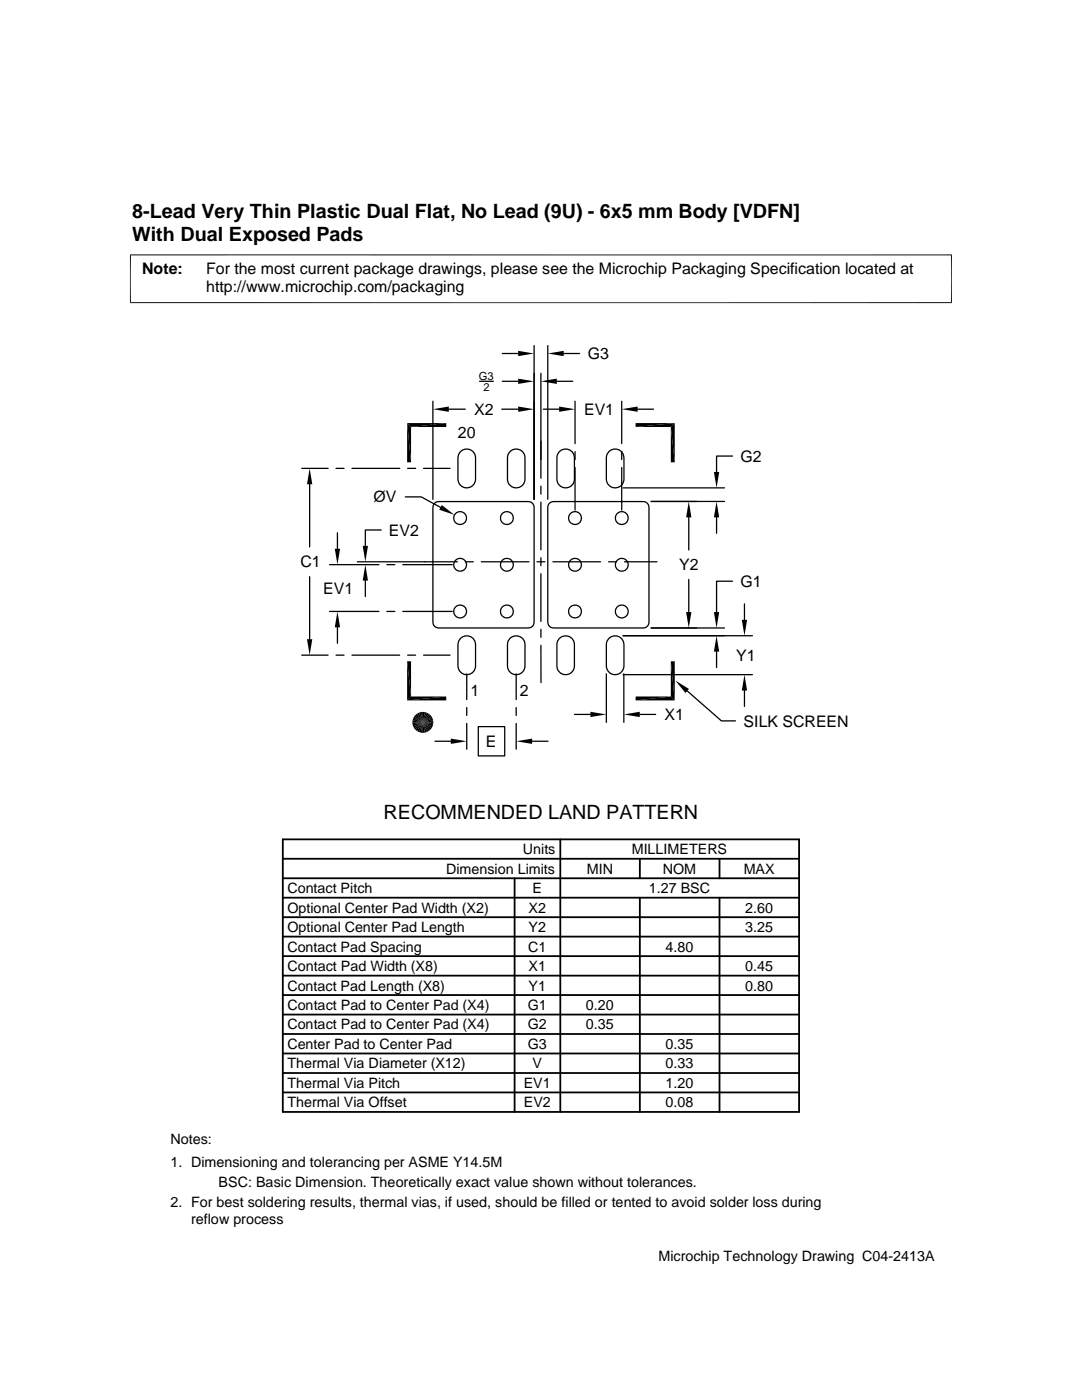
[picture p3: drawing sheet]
<svg xmlns="http://www.w3.org/2000/svg" width="216mm" height="279mm" viewBox="0 0 216 279" stroke-linecap="round" stroke-linejoin="round" font-family="sans-serif">
<g fill="none" stroke="#000" stroke-width=".25">
<path d="M95.7 76.1h2.7M100.2 70.5h3.2M100.2 76.1h3.2M106.6 69v30.7M107.9 74.5v20.9M109.3 69v30.7M111.1 76.1h3.2M112.5 70.5h3.2M60.2 93.5h5.3M61.8 96.6v12.6M67.1 93.5h1.5M70.2 93.5h9.6"/>
<path d="M80.9 99.2h3.2l3.8 2.1M81.3 93.5h1.6M84.5 93.5h5.3M86.4 80.1v19.6M89.6 81.7h3.2M92.1 90a1.76 1.76 0 0 1 1.8-.2 1.76 1.76 0 0 1 1 1.6v4.2a1.76 1.76 0 0 1-1.8 1.8 1.76 1.76 0 0 1-1.7-1.8v-4.2l.3-1zM100.1 81.7h3.3M102 90a1.75 1.75 0 0 1 1.8-.2 1.75 1.75 0 0 1 1 1.6v4.2a1.75 1.75 0 0 1-1.8 1.8 1.75 1.75 0 0 1-1.7-1.8v-4.6l.3-.6zM107.9 97v1.6M108.4 81.7h3.2M111.8 90a1.75 1.75 0 0 1 1.9-.2 1.75 1.75 0 0 1 .9 1.6v4.2a1.75 1.75 0 0 1-1.7 1.8 1.75 1.75 0 0 1-1.8-1.8l.1-4.6 .2-.6zM114.7 80.1v8.4"/>
<path d="M114.7 90.1v1.6M114.7 93.3v8.5M121.7 90a1.76 1.76 0 0 1 2.8 1.4v4.2a1.76 1.76 0 0 1-1.8 1.8 1.76 1.76 0 0 1-1.7-1.8v-4.6l.3-.6zM124.1 80.1v8.4M124.1 90.1v1.6M124.1 93.3v8.5M124.3 97.4h20.3M127.2 81.7h3.2M146.2 91h-3.2v3.2M61.8 115.1v12.5M65.7 112.7h9.9M67.3 106.3v3.2"/>
<path d="M71.3 112.1h20M72.9 115.9v3.1M76.1 105.8h-3.2v3.1M77.2 112.7h1.6M80.4 112.7h9.8M86.7 100.4l.8-.3h17.9a1.16 1.16 0 0 1 1.2 1.2v22.9a1.16 1.16 0 0 1-1.2 1.1h-17.9a1.16 1.16 0 0 1-1.1-1.1v-22.9zM92.9 112.1h1.5M96 112.1h9.6M107.1 112.1h1.6M107.9 100.2v9.5M107.9 111.3v1.6M107.9 114.5v9.5"/>
<path d="M109.6 100.4l.9-.3h17.8a1.16 1.16 0 0 1 1.2 1.2v22.9a1.16 1.16 0 0 1-1.2 1.1h-17.8a1.16 1.16 0 0 1-1.2-1.1v-22.9zM110.3 112.1h9.5M121.4 112.1h1.6M124.6 112.1h6.5M129.9 100.1h14.7M137.4 103.3v6.5M137.4 115.6v6.6M143 103.3v3.1M146.2 116h-3.2v6.2M60.2 130.7h5.3M65.7 122h9.9M67.1 130.7h1.5"/>
<path d="M67.3 125.2v3.2M70.2 130.7h9.6M77.2 122h1.6M80.4 122h9.8M81.3 130.7h1.6M84.5 130.7h5.3M92.1 127.2a1.76 1.76 0 0 1 1.8-.1 1.76 1.76 0 0 1 1 1.5v4.3a1.76 1.76 0 0 1-1.8 1.7 1.76 1.76 0 0 1-1.7-1.7v-4.3l.3-.9zM93.1 134.5v5.1M102 127.2a1.75 1.75 0 0 1 2.8 1.4v4.3a1.75 1.75 0 0 1-1.8 1.7 1.75 1.75 0 0 1-1.7-1.7v-4.7l.3-.5zM103 134.5v5.1M107.9 128.8v7.4M107.9 125.6v1.6"/>
<path d="M111.8 127.2a1.75 1.75 0 0 1 2.8 1.4v4.3a1.75 1.75 0 0 1-1.7 1.7 1.75 1.75 0 0 1-1.8-1.7l.1-4.7 .2-.5zM121 134.5v9.7M121.7 127.2a1.76 1.76 0 0 1 2.8 1.4v4.3a1.76 1.76 0 0 1-1.8 1.8 1.76 1.76 0 0 1-1.7-1.8v-4.7l.3-.6zM124.3 134.6h25.8M124.3 126.9h25.8M124.5 134.5v9.7M129.9 125.3h14.7M137.1 137.9l6.9 6h2.7M143 130v3.2M148.5 120.5v3.2M148.5 137.8v3.2M86.8 147.9h3.2"/>
<path d="M93.1 141.2v1.6M93.1 144.4v5.1M95.4 145h5.3v5.9h-5.3zM103 141.2v1.6M103 144.4v5.1M106.2 147.9h3.1M114.6 142.6h3.2M127.7 142.6h3.1"/>
<circle cx="91.8" cy="103.4" r="1.28"/>
<circle cx="91.8" cy="112.7" r="1.28"/>
<circle cx="101.1" cy="103.4" r="1.29"/>
<circle cx="101.1" cy="112.7" r="1.28"/>
<circle cx="114.7" cy="103.4" r="1.28"/>
<circle cx="114.7" cy="112.7" r="1.28"/>
<circle cx="124.1" cy="103.4" r="1.28"/>
<circle cx="124.1" cy="112.7" r="1.28"/>
<circle cx="91.8" cy="122" r="1.28"/>
<circle cx="101.1" cy="122" r="1.29"/>
<circle cx="114.7" cy="122" r="1.28"/>
<circle cx="124.1" cy="122" r="1.28"/>
</g>
<g fill="none" stroke="#000" stroke-width=".36">
<path d="M56.4 171.4h103M56.4 167.5h103v54.4h-103zM56.4 175.3h103M56.4 179.2h103M102.7 175.3v46.6M111.8 167.5v54.4M127.7 171.4v3.9M127.7 179.2v42.7M143.6 171.4v3.9M143.6 179.2v42.7M56.4 190.8h103M56.4 194.7h103"/>
<path d="M56.4 183h103M56.4 186.9h103M56.4 198.6h103M56.4 202.5h103M56.4 214.1h103M56.4 206.4h103M56.4 218h103M56.4 210.2h103"/>
</g>
<g fill="#000">
<path d="M103.4 70l3.2 .5-3.2 .6zM103.4 75.6l3.2 .5-3.2 .5zM107.9 76.1l3.2-.5v1zM109.3 70.5l3.2-.5v1.1zM61.8 93.5l.5 3.1h-1zM81.2 84.4l.8 7.9h-.8zM81.2 84.4h7.8l-7 .8zM81.2 84.4l.8 .8v7.1zM82 85.2l7-.8v.8zM86.4 81.7l3.2-.6v1.1zM103.4 81.1l3.2 .6-3.2 .5zM111.6 81.1l3.1 .6-3.1 .5z"/>
<path d="M126.8 84.4h7.8l-7.8 .8zM126.8 85.2l7.8-.8-.7 .8zM124.1 81.7l3.1-.6v1.1zM133.9 85.2l.7 7.1h-.7zM133.9 85.2l.7-.8v7.9zM142.5 94.2h1l-.5 3.2zM66.8 109.5h1.1l-.6 3.2zM72.9 112.7l.5 3.2h-1zM72.4 108.9h1l-.5 3.2zM88.2 100.8l2.5 2-3-1.1zM137.4 100.1l.6 3.2h-1.1zM143 100.1l.5 3.2h-1z"/>
<path d="M61.3 127.6h1l-.5 3.1zM67.3 122l.6 3.2h-1.1zM81.2 132l.8 7-.8 .8zM81.2 132h.8v7zM81.2 139.8l7.8-.8v.8zM82 139h7l-7.8 .8zM133.9 132l.7 7.8-.7-.8zM126.8 139h7.1l-7.1 .8zM133.9 132h.7v7.8zM126.8 139.8l7.1-.8 .7 .8zM134.7 135.8l2.8 1.7-.7 .8zM136.9 122.2h1.1l-.6 3.1z"/>
<path d="M143 126.9l.5 3.1h-1zM142.5 122.2h1l-.5 3.1zM148.5 134.6l.6 3.2h-1.1zM148 123.7h1.1l-.6 3.2zM82.3 144.6l2.1-.4-2 .8zM82.4 143.4l2 .8-2.1-.4zM82.4 145l2-.8-1.8 1.1zM82.6 143l1.8 1.2-2-.8zM82.6 145.3l1.8-1.1-1.5 1.4zM82.9 142.7l1.5 1.5-1.8-1.2zM84.4 144.2l-1.2 1.7-.3-.3zM82.9 142.7l.3-.3 1.2 1.8z"/>
<path d="M84.4 144.2l-.8 1.9-.4-.2zM83.2 142.4l.4-.2 .8 2zM84.4 144.2l-.4 2-.4-.1zM83.6 142.2l.4-.1 .4 2.1zM84.4 144.2l.8 1.9-.4 .1zM84.8 142.1l.4 .1-.8 2zM84.4 144.2l1.1 1.7-.3 .2zM85.2 142.2l.3 .2-1.1 1.8zM84.4 144.2l1.5 1.4-.4 .3zM85.5 142.4l.4 .3-1.5 1.5zM84.4 144.2l1.7 1.1-.2 .3zM84.4 144.2l1.5-1.5 .2 .3z"/>
<path d="M84.4 144.2l1.9 .8-.2 .3zM84.4 144.2l1.7-1.2 .2 .4zM84.4 144.2l2 .4-.1 .4zM84.4 144.2l1.9-.8 .1 .4zM90 147.4l3.1 .5-3.1 .6zM103 147.9l3.2-.5v1.1zM117.8 142l3.2 .6-3.2 .5zM124.5 142.6l3.2-.6v1.1z"/>
</g>
<path d="M82.3 144h4.2M84.2 142.1v4.2M86.5 144.4h-4.2" fill="none" stroke="#000" stroke-width=".4"/>
<path d="M84.6 142.1v4.2" fill="none" stroke="#000" stroke-width=".42"/>
<path d="M26 50.8v9.7M189.9 50.8v9.7M189.9 50.9h-164M25.9 60.4h164" fill="none" stroke="#000" stroke-width=".2"/>
<g font-size="3.9">
<text x="26.4" y="43.5">8-Lead Very Thin Plastic Dual Flat, No Lead (9U) - 6x5 mm Body [VDFN]</text>
<text x="26.4" y="48">With Dual Exposed Pads</text>
<text x="76.5" y="163.4">RECOMMENDED LAND PATTERN</text>
</g>
<g font-size="3.2">
<text x="28.4" y="54.6">Note:</text>
<text x="41.1" y="54.6">For the most current package drawings, please see the Microchip Packaging Specification located at</text>
<text x="41.1" y="58.3">http://www.microchip.com/packaging</text>
<text x="117.3" y="71.7">G3</text>
<text x="94.6" y="82.8">X2</text>
<text x="116.5" y="82.8">EV1</text>
<text x="91.4" y="87.5">20</text>
<text x="147.8" y="92.1">G2</text>
<text x="74.5" y="100.3">ØV</text>
<text x="77.6" y="106.9">EV2</text>
<text x="59.9" y="113.2">C1</text>
<text x="135.6" y="113.8">Y2</text>
<text x="64.5" y="118.5">EV1</text>
<text x="147.8" y="117.1">G1</text>
<text x="146.9" y="131.9">Y1</text>
<text x="93.9" y="138.9">1</text>
<text x="103.8" y="138.9">2</text>
<text x="132.6" y="143.7">X1</text>
<text x="97" y="149.1">E</text>
<text x="148.4" y="145">SILK SCREEN</text>
</g>
<g font-size="2.9">
<text x="104.3" y="170.5">Units</text>
<text x="126" y="170.5">MILLIMETERS</text>
<text x="57.3" y="178.2">Contact Pitch</text>
<text x="89" y="174.4">Dimension Limits</text>
<text x="106.3" y="178.2">E</text>
<text x="117.1" y="174.4">MIN</text>
<text x="129.5" y="178.2">1.27 BSC</text>
<text x="132.3" y="174.4">NOM</text>
<text x="148.4" y="174.4">MAX</text>
<text x="57.3" y="182.1">Optional Center Pad Width (X2)</text>
<text x="105.5" y="182.1">X2</text>
<text x="148.7" y="182.1">2.60</text>
<text x="57.3" y="189.9">Contact Pad Spacing</text>
<text x="57.3" y="186">Optional Center Pad Length</text>
<text x="105.4" y="189.9">C1</text>
<text x="105.5" y="186">Y2</text>
<text x="132.8" y="189.9">4.80</text>
<text x="148.7" y="186">3.25</text>
<text x="57.3" y="197.7">Contact Pad Length (X8)</text>
<text x="57.3" y="193.8">Contact Pad Width (X8)</text>
<text x="105.5" y="197.7">Y1</text>
<text x="105.5" y="193.8">X1</text>
<text x="148.7" y="197.7">0.80</text>
<text x="148.7" y="193.8">0.45</text>
<text x="57.3" y="201.6">Contact Pad to Center Pad (X4)</text>
<text x="105.3" y="201.6">G1</text>
<text x="116.9" y="201.6">0.20</text>
<text x="57.3" y="205.4">Contact Pad to Center Pad (X4)</text>
<text x="57.3" y="209.3">Center Pad to Center Pad</text>
<text x="105.3" y="205.4">G2</text>
<text x="105.3" y="209.3">G3</text>
<text x="116.9" y="205.4">0.35</text>
<text x="132.8" y="209.3">0.35</text>
<text x="57.3" y="213.2">Thermal Via Diameter (X12)</text>
<text x="106.3" y="213.2">V</text>
<text x="132.8" y="213.2">0.33</text>
<text x="57.3" y="221">Thermal Via Offset</text>
<text x="57.3" y="217.1">Thermal Via Pitch</text>
<text x="104.5" y="217.1">EV1</text>
<text x="104.5" y="221">EV2</text>
<text x="132.8" y="217.1">1.20</text>
<text x="132.8" y="221">0.08</text>
<text x="34" y="228.3">Notes:</text>
<text x="34" y="232.9">1. Dimensioning and tolerancing per ASME Y14.5M</text>
<text x="43.6" y="236.9">BSC: Basic Dimension. Theoretically exact value shown without tolerances.</text>
<text x="34" y="241">2. For best soldering results, thermal vias, if used, should be filled or tented to avoid solder loss during</text>
<text x="38.1" y="244.3">reflow process</text>
<text x="131.4" y="251.7">Microchip Technology Drawing C04-2413A</text>
</g>
<g font-size="2.2">
<text x="95.6" y="75.8">G3</text>
<text x="96.5" y="78">2</text>
</g>
</svg>
